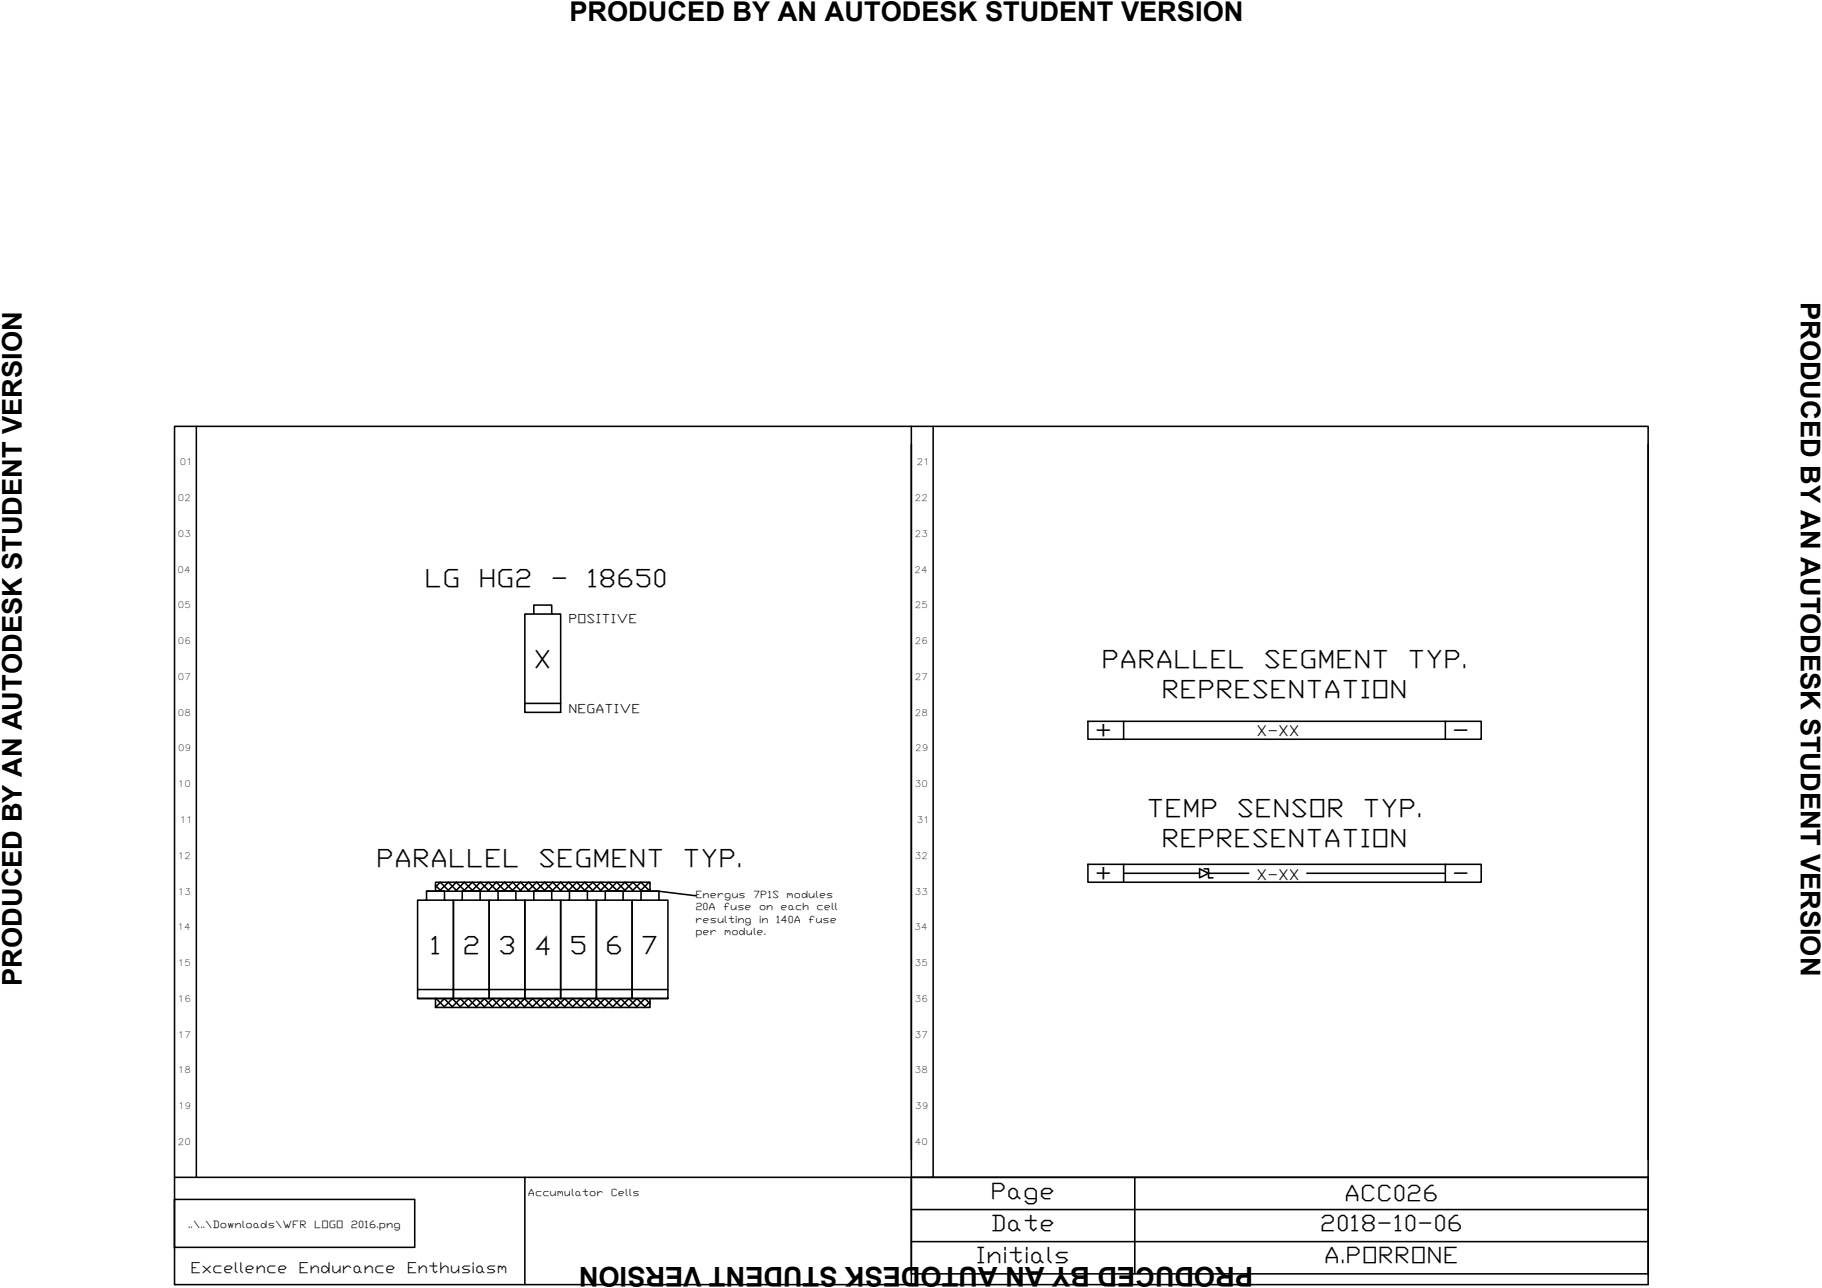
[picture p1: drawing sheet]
<svg xmlns="http://www.w3.org/2000/svg" width="297mm" height="210mm" viewBox="0 0 297 210" stroke-linecap="round" stroke-linejoin="round" font-family="sans-serif">
<g fill="none" stroke="#000" stroke-width=".25">
<path d="M28.5 69.5h240.2v139.9h-240.2zM32 69.5v122.4M148.6 69.5v139.9M152.1 69.5v122.4M268.7 72.4v116.5M85.6 114.6h5.8v1.5h-5.8zM85.6 114.6v-14.5h1.4v-1.5h2.9v1.5h1.5v14.5M87 100.1h2.9M177.4 117.6h64.1v2.9h-64.1zM183.2 117.6v2.9M235.6 117.6v2.9M69.5 145.2h3"/>
<path d="M69.5 146.7h3M71 143.8h35v1.4h-35zM71 144.6l.8-.8 1.4 1.4M71 144.3l.9 .9M71.6 145.2l1.5-1.4 1.4 1.4M72.9 145.2l1.5-1.4 1.4 1.4M74.2 145.2l1.5-1.4 1.5 1.4M75.4 145.2h2.9M75.4 146.7h2.9M75.6 145.2l1.4-1.4 1.5 1.4M78.3 143.8l-1.4 1.4M78.3 143.8l1.5 1.4"/>
<path d="M79.5 145.2l1.4-1.4 1.5 1.4M79.6 143.8l-1.4 1.4M79.6 143.8l1.5 1.4M80.8 145.2l1.4-1.4 1.5 1.4M81.2 145.2h2.9M81.2 146.7h2.9M82.1 145.2l1.5-1.4 1.4 1.4M83.4 145.2l1.4-1.4 1.5 1.4M84.7 145.2l1.5-1.4 1.4 1.4M87 145.2h2.9l1.5-1.4 1.5 1.4h2.9M87 146.7h2.9M87.3 145.2l1.5-1.4 1.4 1.4"/>
<path d="M87.5 143.8l-1.5 1.4M87.5 143.8l1.4 1.4M88.6 145.2l1.5-1.4 1.5 1.4M92.5 145.2l1.5-1.4 1.5 1.4M92.7 143.8l-1.4 1.4M92.7 143.8l1.5 1.4M92.8 146.7h3M93.9 145.2l1.4-1.4 1.5 1.4M95.2 145.2l1.4-1.4 1.5 1.4M96.5 145.2l1.4-1.4 1.5 1.4M97.8 145.2l1.4-1.4 1.5 1.4M98.7 145.2h2.9"/>
<path d="M98.7 146.7h2.9M100.5 143.8l-1.4 1.4M100.6 143.8l1.4 1.4M101.7 145.2l1.5-1.4 1.4 1.4M101.9 143.8l-1.5 1.4M101.9 143.8l1.4 1.4M103 145.2l1.5-1.4 1.4 1.4M104.5 145.2h2.9M104.5 146.7h2.9M106 143.9l-.2-.1-1.5 1.4M106 144.9l-.4 .3M107.5 145.3l6 .7"/>
<path d="M177.4 140.9h64.1v2.9h-64.1zM183.2 140.9v2.9M183.2 142.3h12.4M195.6 141.6l1.4 .7-1.4 .8zM196.3 141.6h.7v1.5h.7M197 142.3h6.6M213 142.3h22.6M235.6 140.9v2.9M68.1 161.3h5.8v1.4h-5.8zM68.1 161.3v-14.6h1.4v-1.5h3v1.5h1.4v14.6v-14.6h1.5v-1.5h2.9v1.5h1.4v14.6v-14.6h1.5v-1.5h2.9v1.5h1.5v14.6v-14.6h1.4v-1.5h2.9v1.5h1.5v14.6v-14.6h1.4v-1.5h3v1.5h1.4v14.6v-14.6h1.5v-1.5h2.9v1.5h1.4v14.6v-14.6h1.5v-1.5h2.9v1.5h1.5v14.6M68.1 162.7h40.8M71 162.7v1.5h35v-1.5"/>
<path d="M71 163.9l.2 .3M71.1 162.7l1.4 1.5M71.1 162.7l-.1 .2M72.4 162.7l1.5 1.5M72.5 162.7l-1.5 1.5M73.7 162.7l1.5 1.5M73.8 162.7l-1.5 1.5M73.9 161.3h5.8v1.4h-5.8zM75 162.7l1.5 1.5M75.1 162.7l-1.5 1.5M76.3 162.7l1.5 1.5M76.4 162.7l-1.5 1.5"/>
<path d="M77.6 162.7l1.5 1.5M77.7 162.7l-1.5 1.5M78.9 162.7l1.5 1.5M79 162.7l-1.5 1.5M79.7 161.3h5.9v1.4h-5.9zM80.2 162.7l1.5 1.5M80.3 162.7l-1.4 1.5M81.6 162.7l1.4 1.5M81.6 162.7l-1.4 1.5M82.9 162.7l1.4 1.5M82.9 162.7l-1.4 1.5M84.2 162.7l1.4 1.5"/>
<path d="M84.2 162.7l-1.4 1.5M85.5 162.7l1.4 1.5M85.5 162.7l-1.4 1.5M85.6 161.3h5.8v1.4h-5.8zM86.8 162.7l1.5 1.5M86.9 162.7l-1.5 1.5M88.1 162.7l1.5 1.5M88.1 162.7l-1.4 1.5M89.4 162.7l1.5 1.5M89.5 162.7l-1.5 1.5M90.7 162.7l1.5 1.5M90.8 162.7l-1.5 1.5"/>
<path d="M91.4 161.3h5.8v1.4h-5.8zM92 162.7l1.5 1.5M92.1 162.7l-1.5 1.5M93.3 162.7l1.5 1.5M93.4 162.7l-1.5 1.5M94.6 162.7l1.5 1.5M94.7 162.7l-1.5 1.5M96 162.7l1.4 1.5M96 162.7l-1.4 1.5M97.2 161.3h5.8v1.4h-5.8zM97.3 162.7l1.4 1.5M97.3 162.7l-1.5 1.5"/>
<path d="M98.6 162.7l1.4 1.5M98.6 162.7l-1.4 1.5M99.9 162.7l1.4 1.5M99.9 162.7l-1.4 1.5M101.2 162.7l1.4 1.5M101.2 162.7l-1.4 1.5M102.5 162.7l1.5 1.5M102.5 162.7l-1.4 1.5M103 161.3h5.9v1.4h-5.9zM103.8 162.7l1.5 1.5M103.9 162.7l-1.5 1.5M105.1 162.7l.9 .9"/>
<path d="M105.2 162.7l-1.5 1.5M106 163.2l-1 1M28.4 195.5h39.2v7.8h-39.2zM28.5 191.9h240.2v15.7h-120.1v-15.7M85.6 191.9v17.5M148.6 197.1h120.1M185 191.9v15.7M148.6 202.3h120.1"/>
</g>
<path d="M107.4 145.2l.1 .1z" fill="#000" stroke="#000" stroke-width=".16"/>
<g font-size="4.4">
<text x="92.8" y="3.4">PRODUCED BY AN AUTODESK STUDENT VERSION</text>
<text x="293.6" y="49.2" transform="rotate(90 293.6 49.2)">PRODUCED BY AN AUTODESK STUDENT VERSION</text>
<text x="3.5" y="160.6" transform="rotate(-90 3.5 160.6)">PRODUCED BY AN AUTODESK STUDENT VERSION</text>
<text x="204.3" y="206.4" transform="rotate(180 204.3 206.4)">PRODUCED BY AN AUTODESK STUDENT VERSION</text>
</g>
<g font-size="4.1">
<text x="69.2" y="95.7">LG</text>
<text x="78" y="95.7">HG2</text>
<text x="89.7" y="95.7">-</text>
<text x="95.6" y="95.7">18650</text>
<text x="87" y="108.8">X</text>
<text x="179.6" y="108.9">PARALLEL</text>
<text x="189.3" y="113.7">REPRESENTATION</text>
<text x="206" y="108.9">SEGMENT</text>
<text x="229.5" y="108.9">TYP.</text>
<text x="178.4" y="120.5">+</text>
<text x="236.7" y="120.5">-</text>
<text x="186.9" y="133.2">TEMP</text>
<text x="201.6" y="133.2">SENSOR</text>
<text x="222.1" y="133.2">TYP.</text>
<text x="61.3" y="141.3">PARALLEL</text>
<text x="87.8" y="141.3">SEGMENT</text>
<text x="111.2" y="141.3">TYP.</text>
<text x="178.4" y="143.8">+</text>
<text x="189.3" y="138">REPRESENTATION</text>
<text x="236.7" y="143.8">-</text>
<text x="70" y="155.4">1</text>
<text x="75.4" y="155.4">2</text>
<text x="81.2" y="155.4">3</text>
<text x="87.1" y="155.6">4</text>
<text x="92.9" y="155.4">5</text>
<text x="98.7" y="155.4">6</text>
<text x="104.4" y="155.4">7</text>
</g>
<g font-size="3.7">
<text x="161.5" y="195.4">Page</text>
<text x="219.1" y="195.8">ACC026</text>
<text x="161.5" y="200.6">Date</text>
<text x="215.2" y="200.6">2018-10-06</text>
<text x="159" y="205.9">Initials</text>
<text x="215.8" y="205.9">A.PORRONE</text>
</g>
<g font-size="2.4">
<text x="204.9" y="119.9">X-XX</text>
<text x="204.9" y="143.4">X-XX</text>
<text x="31.1" y="207.5">Excellence</text>
<text x="48.7" y="207.5">Endurance</text>
<text x="66.3" y="207.5">Enthusiasm</text>
</g>
<g font-size="2">
<text x="92.7" y="101.6">POSITIVE</text>
<text x="92.7" y="116.1">NEGATIVE</text>
</g>
<g font-size="1.7">
<text x="30.7" y="200.2">..\..\Downloads\WFR</text>
<text x="51.2" y="200.2">LOGO</text>
<text x="57.2" y="200.2">2016.png</text>
</g>
<g font-size="1.6">
<text x="113.4" y="146.4">Energus</text>
<text x="113.4" y="148.3">20A</text>
<text x="117.9" y="148.3">fuse</text>
<text x="122.8" y="146.4">7P1S</text>
<text x="123.7" y="148.3">on</text>
<text x="127.3" y="148.3">each</text>
<text x="128.2" y="146.4">modules</text>
<text x="133.1" y="148.3">cell</text>
<text x="113.4" y="150.4">resulting</text>
<text x="113.4" y="152.3">per</text>
<text x="118.1" y="152.3">module.</text>
<text x="123.7" y="150.4">in</text>
<text x="126.5" y="150.4">140A</text>
<text x="131.8" y="150.4">fuse</text>
<text x="86.1" y="195">Accumulator</text>
<text x="99.6" y="195">Cells</text>
</g>
<g font-size="1.5">
<text x="29.3" y="75.9">01</text>
<text x="149.5" y="75.9">21</text>
<text x="29" y="81.7">02</text>
<text x="149.2" y="81.7">22</text>
<text x="29" y="87.5">03</text>
<text x="149.2" y="87.5">23</text>
<text x="29" y="93.3">04</text>
<text x="149.1" y="93.3">24</text>
<text x="29" y="99.2">05</text>
<text x="149.2" y="99.2">25</text>
<text x="29" y="105">06</text>
<text x="149.2" y="105">26</text>
<text x="29" y="110.8">07</text>
<text x="149.2" y="110.8">27</text>
<text x="29" y="116.6">08</text>
<text x="149.2" y="116.6">28</text>
<text x="29" y="122.5">09</text>
<text x="149.2" y="122.5">29</text>
<text x="29" y="128.3">10</text>
<text x="149.2" y="128.3">30</text>
<text x="29.3" y="134.1">11</text>
<text x="149.5" y="134.1">31</text>
<text x="29" y="139.9">12</text>
<text x="149.2" y="139.9">32</text>
<text x="29" y="145.8">13</text>
<text x="149.2" y="145.8">33</text>
<text x="29" y="151.6">14</text>
<text x="149.1" y="151.6">34</text>
<text x="29" y="157.4">15</text>
<text x="149.2" y="157.4">35</text>
<text x="29" y="163.3">16</text>
<text x="149.2" y="163.3">36</text>
<text x="29" y="169.1">17</text>
<text x="149.2" y="169.1">37</text>
<text x="29" y="174.9">18</text>
<text x="149.2" y="174.9">38</text>
<text x="29" y="180.8">19</text>
<text x="149.2" y="180.8">39</text>
<text x="29" y="186.6">20</text>
<text x="149.2" y="186.6">40</text>
</g>
</svg>
